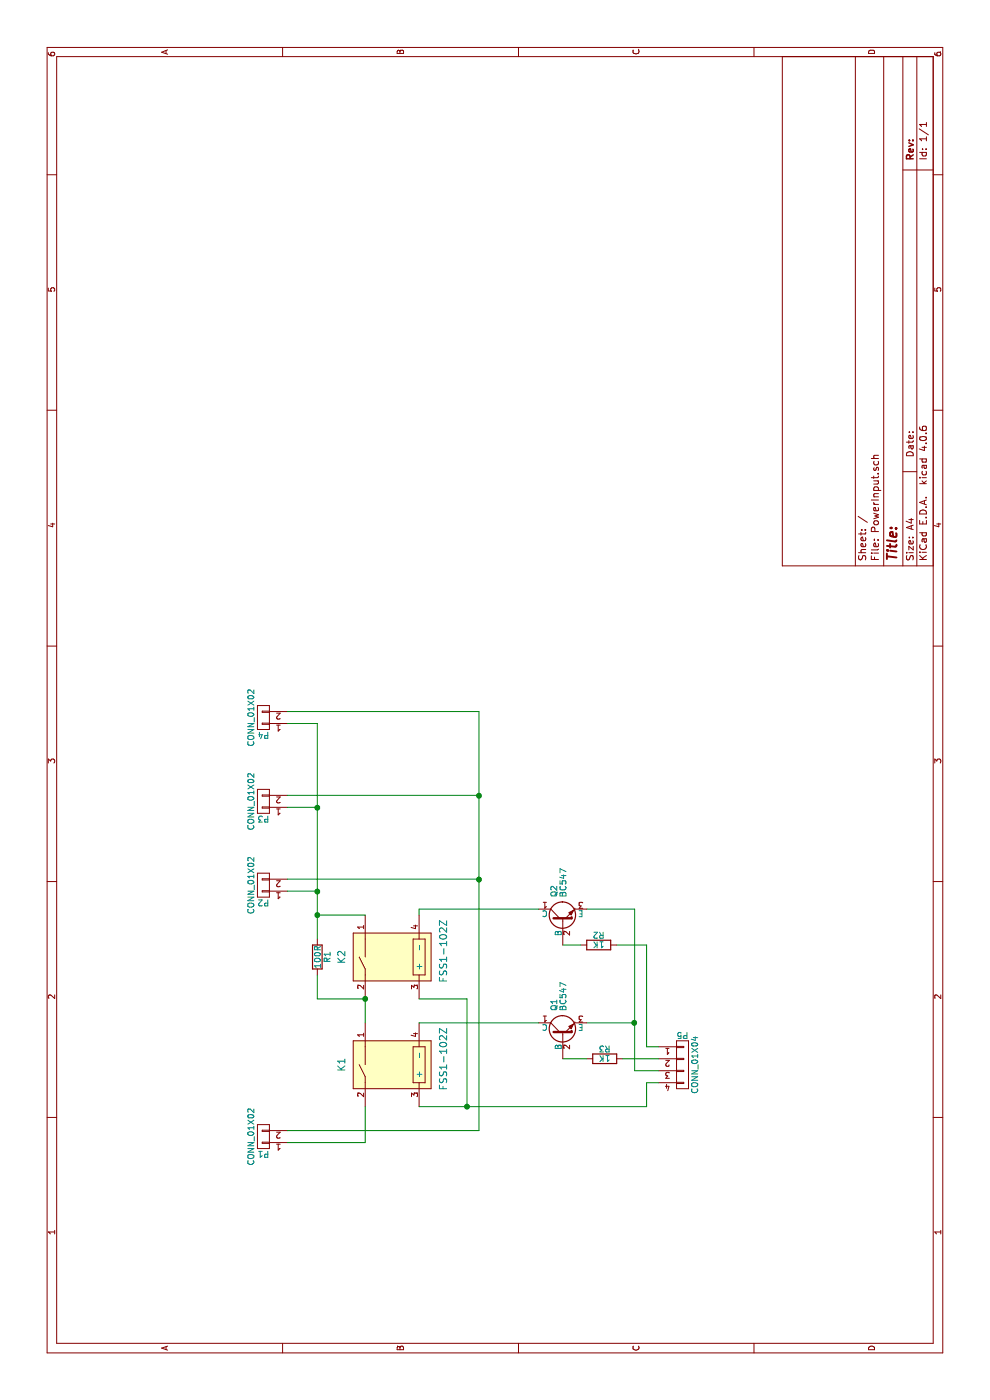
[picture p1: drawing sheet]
EESchema Schematic File Version 2
LIBS:power
LIBS:device
LIBS:transistors
LIBS:conn
LIBS:linear
LIBS:regul
LIBS:74xx
LIBS:cmos4000
LIBS:adc-dac
LIBS:memory
LIBS:xilinx
LIBS:microcontrollers
LIBS:dsp
LIBS:microchip
LIBS:analog_switches
LIBS:motorola
LIBS:texas
LIBS:intel
LIBS:audio
LIBS:interface
LIBS:digital-audio
LIBS:philips
LIBS:display
LIBS:cypress
LIBS:siliconi
LIBS:opto
LIBS:atmel
LIBS:contrib
LIBS:valves
LIBS:fss1-102z
LIBS:PowerInput-cache
EELAYER 25 0
EELAYER END
$Descr A4 11693 8268
encoding utf-8
Sheet 1 1
Title ""
Date ""
Rev ""
Comp ""
Comment1 ""
Comment2 ""
Comment3 ""
Comment4 ""
$EndDescr
$Comp
L CONN_01X02 P1
U 1 1
P 2200 2200
F 0 "P1" H 2200 2350 50  0000 C CNN
F 1 "CONN_01X02" V 2300 2200 50  0000 C CNN
F 2 "wcon:WCON-2PIN" H 2200 2200 50  0001 C CNN
F 3 "" H 2200 2200 50  0000 C CNN
	1    2200 2200
	0    -1   -1   0   
$EndComp
$Comp
L CONN_01X02 P4
U 1 1
P 5700 2200
F 0 "P4" H 5700 2350 50  0000 C CNN
F 1 "CONN_01X02" V 5800 2200 50  0000 C CNN
F 2 "wcon:WCON-2PIN" H 5700 2200 50  0001 C CNN
F 3 "" H 5700 2200 50  0000 C CNN
	1    5700 2200
	0    -1   -1   0   
$EndComp
$Comp
L CONN_01X02 P3
U 1 1
P 5000 2200
F 0 "P3" H 5000 2350 50  0000 C CNN
F 1 "CONN_01X02" V 5100 2200 50  0000 C CNN
F 2 "wcon:WCON-2PIN" H 5000 2200 50  0001 C CNN
F 3 "" H 5000 2200 50  0000 C CNN
	1    5000 2200
	0    -1   -1   0   
$EndComp
$Comp
L CONN_01X02 P2
U 1 1
P 4300 2200
F 0 "P2" H 4300 2350 50  0000 C CNN
F 1 "CONN_01X02" V 4400 2200 50  0000 C CNN
F 2 "wcon:WCON-2PIN" H 4300 2200 50  0001 C CNN
F 3 "" H 4300 2200 50  0000 C CNN
	1    4300 2200
	0    -1   -1   0   
$EndComp
$Comp
L R R1
U 1 1
P 3700 2650
F 0 "R1" V 3780 2650 50  0000 C CNN
F 1 "100R" V 3700 2650 50  0000 C CNN
F 2 "Resistors_ThroughHole:Resistor_Ceramic_Horizontal_L50mm-W14mm-H13mm-p60mm" H 3630 2650 50  0001 C CNN
F 3 "" H 3700 2650 50  0000 C CNN
	1    3700 2650
	0    1    1    0   
$EndComp
$Comp
L FSS1-102Z K2
U 1 1
P 3650 3700
F 0 "K2" H 3700 4550 60  0000 C CNN
F 1 "FSS1-102Z" H 3750 3700 60  0000 C CNN
F 2 "FSS1-102Z:FSS1-102Z" H 3650 3650 60  0001 C CNN
F 3 "" H 3650 3650 60  0000 C CNN
	1    3650 3700
	1    0    0    -1  
$EndComp
Wire Wire Line
	3850 2650 5650 2650
Wire Wire Line
	4250 2650 4250 2400
Wire Wire Line
	4950 2650 4950 2400
Connection ~ 4250 2650
Wire Wire Line
	5650 2650 5650 2400
Connection ~ 4950 2650
Wire Wire Line
	4350 2400 4350 4000
Wire Wire Line
	2250 4000 5750 4000
Wire Wire Line
	2250 4000 2250 2400
Wire Wire Line
	5050 2400 5050 4000
Wire Wire Line
	5750 4000 5750 2400
Connection ~ 4350 4000
Connection ~ 5050 4000
Wire Wire Line
	4050 3050 4050 2650
Connection ~ 4050 2650
Wire Wire Line
	3550 2650 3350 2650
Wire Wire Line
	3350 2650 3350 3050
$Comp
L FSS1-102Z K1
U 1 1
P 2750 3700
F 0 "K1" H 2800 4550 60  0000 C CNN
F 1 "FSS1-102Z" H 2850 3700 60  0000 C CNN
F 2 "FSS1-102Z:FSS1-102Z" H 2750 3650 60  0001 C CNN
F 3 "" H 2750 3650 60  0000 C CNN
	1    2750 3700
	1    0    0    -1  
$EndComp
Wire Wire Line
	2150 2400 2150 3050
Wire Wire Line
	2150 3050 2450 3050
Wire Wire Line
	3350 3050 3150 3050
Connection ~ 3350 3050
Wire Wire Line
	4050 3500 4100 3500
Wire Wire Line
	4100 3500 4100 4500
Wire Wire Line
	3150 3500 3150 4500
Wire Wire Line
	2450 3500 2450 5400
$Comp
L CONN_01X04 P5
U 1 1
P 2800 5700
F 0 "P5" H 2800 5950 50  0000 C CNN
F 1 "CONN_01X04" V 2900 5700 50  0000 C CNN
F 2 "PinHead1-4:PINHeader1-4" H 2800 5700 50  0001 C CNN
F 3 "" H 2800 5700 50  0000 C CNN
	1    2800 5700
	0    1    1    0   
$EndComp
Wire Wire Line
	3350 3500 3350 3900
Wire Wire Line
	3350 3900 2450 3900
Connection ~ 2450 3900
Wire Wire Line
	2750 5300 2750 5500
Wire Wire Line
	2750 5300 4100 5300
Wire Wire Line
	3150 5300 3150 4900
Wire Wire Line
	4100 5300 4100 4900
Connection ~ 3150 5300
$Comp
L R R2
U 1 1
P 3800 5000
F 0 "R2" V 3880 5000 50  0000 C CNN
F 1 "1K" V 3800 5000 50  0000 C CNN
F 2 "Resistors_ThroughHole:Resistor_Horizontal_RM10mm" V 3730 5000 50  0001 C CNN
F 3 "" H 3800 5000 50  0000 C CNN
	1    3800 5000
	1    0    0    -1  
$EndComp
$Comp
L R R3
U 1 1
P 2850 5050
F 0 "R3" V 2930 5050 50  0000 C CNN
F 1 "1K" V 2850 5050 50  0000 C CNN
F 2 "Resistors_ThroughHole:Resistor_Horizontal_RM10mm" V 2780 5050 50  0001 C CNN
F 3 "" H 2850 5050 50  0000 C CNN
	1    2850 5050
	1    0    0    -1  
$EndComp
Wire Wire Line
	2650 5500 2650 5400
Wire Wire Line
	2650 5400 2450 5400
Wire Wire Line
	3800 4850 3800 4700
Wire Wire Line
	3800 5150 3800 5400
Wire Wire Line
	3800 5400 2950 5400
Wire Wire Line
	2950 5400 2950 5500
Wire Wire Line
	2850 5500 2850 5200
Wire Wire Line
	2850 4900 2850 4700
$Comp
L BC547 Q1
U 1 1
P 3050 4700
F 0 "Q1" H 3250 4775 50  0000 L CNN
F 1 "BC547" H 3250 4700 50  0000 L CNN
F 2 "TO_SOT_Packages_THT:TO-92_Inline_Narrow_Oval" H 3250 4625 50  0001 L CIN
F 3 "" H 3050 4700 50  0000 L CNN
	1    3050 4700
	1    0    0    -1  
$EndComp
$Comp
L BC547 Q2
U 1 1
P 4000 4700
F 0 "Q2" H 4200 4775 50  0000 L CNN
F 1 "BC547" H 4200 4700 50  0000 L CNN
F 2 "TO_SOT_Packages_THT:TO-92_Inline_Narrow_Oval" H 4200 4625 50  0001 L CIN
F 3 "" H 4000 4700 50  0000 L CNN
	1    4000 4700
	1    0    0    -1  
$EndComp
$EndSCHEMATC
